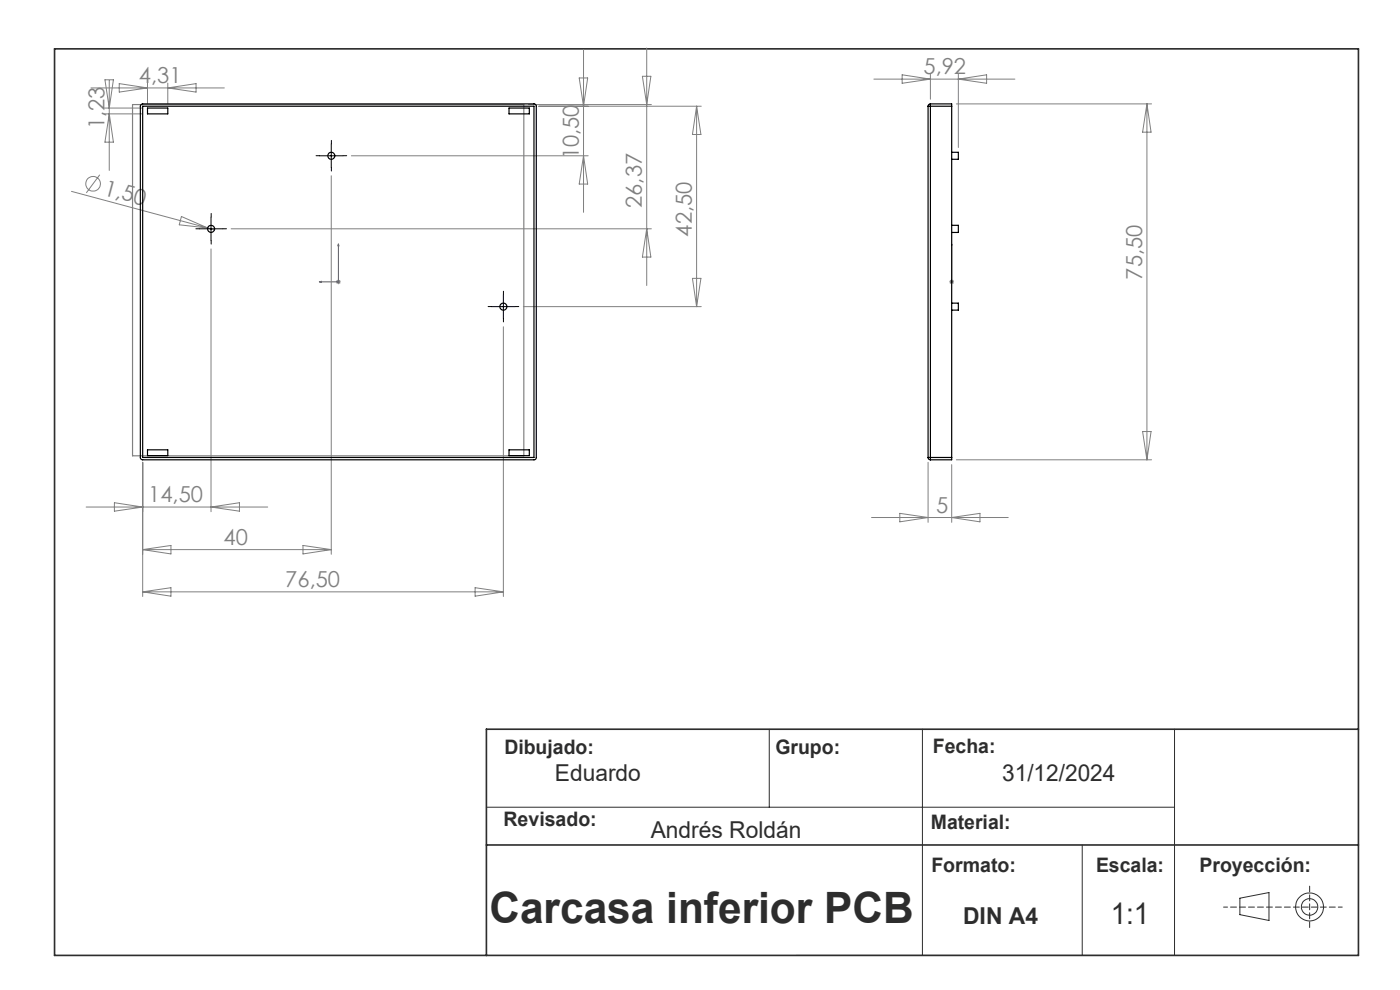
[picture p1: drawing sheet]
<svg xmlns="http://www.w3.org/2000/svg" width="297mm" height="210mm" viewBox="0 0 297 210" stroke-linecap="round" stroke-linejoin="round" font-family="sans-serif">
<g fill="none" stroke="#2d2d2d" stroke-width=".21">
<path d="M163.2 154.7v16.5M195.7 154.7v48M249.2 154.7v48h-80.3M103.2 171.2h146M229.6 179.2v23.5M263 190.5l6.2-1.2v6l-6.2-1.3z"/>
<circle cx="277.8" cy="192.4" r="1.75"/>
<circle cx="277.8" cy="192.4" r="2.95"/>
</g>
<path d="M284.7 192.4h-25.1" fill="none" stroke="#2d2d2d" stroke-width=".21" stroke-dasharray="1.3 .6" stroke-dashoffset=".4"/>
<path d="M277.8 196.7v-8.7" fill="none" stroke="#2d2d2d" stroke-width=".21" stroke-dasharray="1.3 .6" stroke-dashoffset=".1"/>
<path d="M11.6 10.4h276.6v192.3h-276.6zM288.2 154.7h-185v48M103.2 179.2h185" fill="none" stroke="#2d2d2d" stroke-width=".35"/>
<g fill="none" stroke="#808080" stroke-width=".21">
<path d="M19.3 18.7h28.3M22.3 16.9h1.8l-.9 6zM23.2 17.1v19.1M25.3 17.7l6 1-6 .8zM31.3 17.6v4.3M35.6 17.6v4.3M35.6 18.7l6-1v1.8zM122.9 16.5h1.8l-.9 6zM123.8 10.5v34.5M136.3 16.2h1.8l-.9 6zM137.2 10.2v50.4M185.4 16.8h29.9"/>
<path d="M191.4 15.9l6 .9-6 .9zM197.4 15.8v5.3M203.3 15.8v15.5M203.3 16.8l6-.9v1.8zM21.2 37.1l-2.9 3.8M22.2 24.2h8.1M22.2 22.9h8.1M23.2 24.2l.9 6h-1.8zM70.3 37.3v80.3M74.5 33h50.3M112.1 22.2h26.1M114.3 22.5h34.5"/>
<path d="M123.8 33l.9 6h-1.8zM147.8 22.5v42.5M147.8 22.5l.9 6h-1.8zM202.9 22h41.4M243.3 22v75.5M243.3 22l.9 6h-1.8zM15.2 40.6l28.9 7.8M38.5 45.9l5.6 2.5-6.1-.7zM44.1 48.4l1.4 .3M44.8 52.8v55.7M49 48.5h89.2M71.3 59.8h1"/>
<path d="M71.4 59.4l.7 .7M71.8 59.3v1M72.1 59.4l-.7 .7M137.2 48.5l.9 6h-1.8zM146.9 59h1.8l-.9 6zM201.4 59.8h1M201.5 59.4l.7 .7M201.9 59.3v1M202.2 59.4l-.7 .7M106.8 69.3v57.2M111 65h37.8M30.3 98.1v28.4"/>
<path d="M196.9 98.1v12.7M201.9 98.6v12.2M202.9 97.5h41.4M242.4 91.5h1.8l-.9 6zM18.3 107.6h38.5M24.3 106.6l6 1-6 .8zM30.3 116.6h40M30.3 116.6l6-.9v1.8zM44.8 107.6l6-1v1.8zM64.3 115.7l6 .9-6 .9zM184.9 109.8h29M190.9 108.9l6 .9-6 .9z"/>
<path d="M201.9 109.8l6-.9v1.8zM30.3 125.5l6-.8v1.8zM30.3 125.5h76.5M100.8 124.7l6 .8-6 1z"/>
<circle cx="19.7" cy="39" r="1.56"/>
</g>
<path d="M67.7 59.8l.5-.1v.2zM71.8 51.7l.1 .4h-.2zM71.8 51.7v8.1h-4.1M201.9 59.7v.2zM201.9 51.7v.4v-.4M201.9 59.8h.1M201.9 51.7v8.1" fill="none" stroke="#00f" stroke-width=".21"/>
<path d="M28.1 22.2h83v74.5h-83z" fill="none" stroke="#808080" stroke-width=".25"/>
<path d="M67.8 33h-.7M70.3 30.5v-.7M70.3 35.5v.8M72.8 33h.8M42.3 48.5h-.7M44.8 46v-.7M44.8 51v.8M47.3 48.5h.8M104.3 65h-.7M106.8 62.5v-.7M106.8 67.5v.8M109.3 65h.8" fill="none" stroke="#000" stroke-width=".21" stroke-dasharray="15.2 1.3 1.3 1.3"/>
<path d="M67.8 33h5M70.3 30.5v5.1M42.3 48.5h5M44.8 46.1v4.9M104.3 65h5M106.8 62.5v5" fill="none" stroke="#000" stroke-width=".21"/>
<g fill="#00f">
<path d="M67.7 59.8l.5 .1v-.2zM71.8 51.7l-.1 .4h.2z"/>
<path d="M201.9 59.7v.2zM201.9 51.7v.4z"/>
</g>
<g fill="none" stroke="#000" stroke-width=".25">
<path d="M29.9 22.2l.3-.2h83.2l.2 .2 .2 .3-.1 74.8-.3 .2h-83.2l-.3-.1-.1-.3v-74.6zM30.3 22.5h83v74.5h-83zM31.3 22.9h4.3v1.3h-4.3zM108 22.9h4.3v1.3h-4.3zM196.9 22.5h.5M196.9 22.5v74.5M197.4 22l-.4 .2-.1 .3M197.4 22v.5M197.4 22h4.5v.5M197.4 22.5h4.5M197.4 22.5v74.5M201.9 32.3h1.4v1.5h-1.4"/>
<path d="M201.9 22.5v74.5M201.9 47.8h1.4v1.5h-1.4M201.9 64.3h1.4v1.5h-1.4M31.3 95.4h4.3v1.3h-4.3zM108 95.4h4.3v1.3h-4.3zM196.9 97h.5M196.9 97l.1 .3 .4 .2M197.4 97v.5M197.4 97h4.5M201.9 97v.5h-4.5"/>
<circle cx="70.3" cy="33" r=".76"/>
<circle cx="44.8" cy="48.6" r=".75"/>
<circle cx="106.8" cy="65" r=".75"/>
</g>
<text font-size="9.2" fill="#2d2d2d" x="103.8" y="195.9">Carcasa inferior PCB</text>
<text font-size="6.3" fill="#2d2d2d" x="235.6" y="195.9">1:1</text>
<g font-size="4.9" fill="#2d2d2d">
<text x="117.7" y="165.7">Eduardo</text>
<text x="212.6" y="165.7">31/12/2024</text>
<text x="138" y="177.7">Andrés Roldán</text>
<text x="204.3" y="195.9">DIN A4</text>
</g>
<g font-size="4.7" fill="#808080">
<text x="29.5" y="17.6">4,31</text>
<text x="195.9" y="15.7">5,92</text>
<text x="22.2" y="27.4" transform="rotate(-90 22.2 27.4)">1,23</text>
<text x="122.8" y="33.8" transform="rotate(-90 122.8 33.8)">10,50</text>
<text x="21.8" y="41.3" transform="rotate(15 21.8 41.3)">1,50</text>
<text x="136.2" y="44.1" transform="rotate(-90 136.2 44.1)">26,37</text>
<text x="146.8" y="50.2" transform="rotate(-90 146.8 50.2)">42,50</text>
<text x="242.3" y="59.3" transform="rotate(-90 242.3 59.3)">75,50</text>
<text x="31.4" y="106.5">14,50</text>
<text x="198.6" y="108.8">5</text>
<text x="47.4" y="115.6">40</text>
<text x="60.5" y="124.5">76,50</text>
</g>
<g font-size="4.2" fill="#2d2d2d">
<text x="107" y="159.9">Dibujado:</text>
<text x="164.5" y="159.9">Grupo:</text>
<text x="197.9" y="159.7">Fecha:</text>
<text x="106.8" y="175.1">Revisado:</text>
<text x="197.5" y="175.8">Material:</text>
<text x="197.6" y="185">Formato:</text>
<text x="232.5" y="185">Escala:</text>
<text x="254.5" y="185">Proyección:</text>
</g>
</svg>
